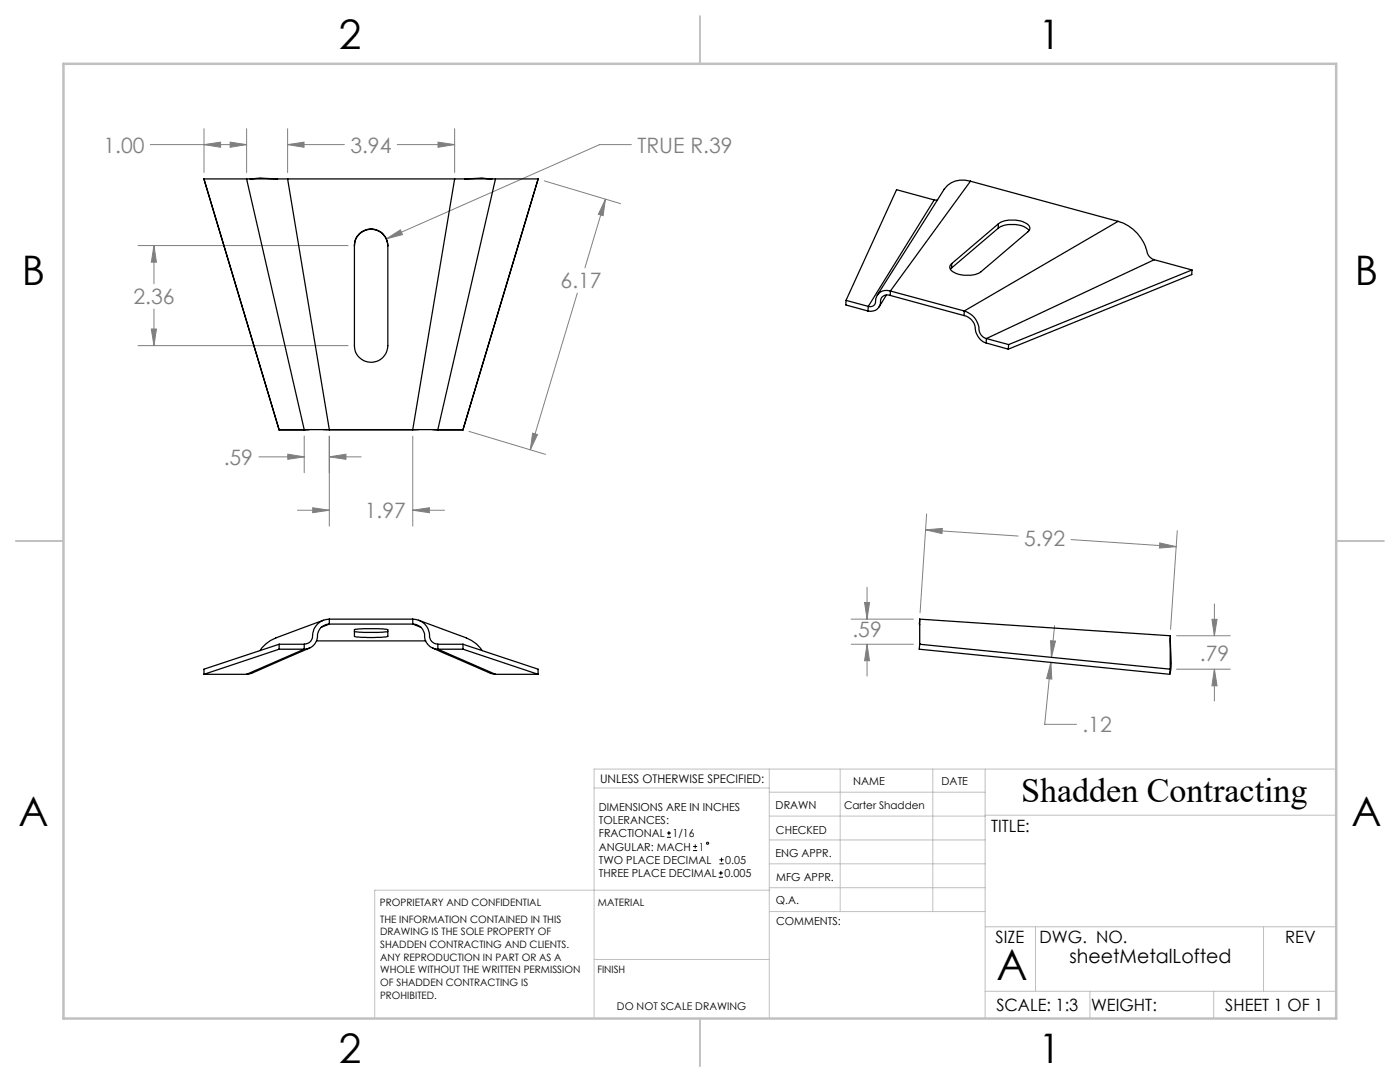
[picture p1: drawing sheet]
<svg xmlns="http://www.w3.org/2000/svg" width="279mm" height="216mm" viewBox="0 0 279 216" stroke-linecap="round" stroke-linejoin="round" font-family="sans-serif">
<g fill="none" stroke="#000" stroke-width=".2">
<path d="M133.1 167.1h.8M133.1 166.2h.8M133.5 165.8v.9M138.3 169.7h.8M138.3 168.9h.8M138.7 168.5v.8M143.4 175h.9M143.4 174.2h.9M143.6 172.4h.8M143.6 171.6h.8M143.9 173.8v.8M144 171.1v.9"/>
<circle cx="141.2" cy="168.3" r=".22"/>
</g>
<g fill="none" stroke="#808080" stroke-width=".2">
<path d="M30 28.9h19.2M40.7 28.9l3.3-.5v1zM40.7 25.7v8.7M45.9 28.4l3.3 .5-3.3 .5zM49.2 25.7v8.7M57.4 28.9l3.3-.5v1zM57.4 25.7v8.7M57.4 28.9h11.3M79.3 28.9h11.4M87.4 28.4l3.3 .5-3.3 .5zM90.7 25.7v8.7M108.6 36.1l15.3 4.5"/>
<path d="M120.8 39.8l-4.1 13.6M120.8 39.8l-.4 3.2-1-.2zM126 28.9h-6.3l-42.6 18.8M27.6 49h41.9M30.7 49v7.6M30.7 49l.5 3.3h-1zM77.1 47.7l2.8-1.8 .4 .9zM115.2 58.5l-9.4 31.2M27.6 69h41.9M30.2 65.7h1l-.5 3.3zM30.7 61.7v7.3M51.7 91.2h9"/>
<path d="M57.4 90.6l3.3 .6-3.3 .5zM60.7 87v7.3M65.7 87v18M65.7 91.2h6.4M65.7 91.2l3.3-.6v1.1zM82.4 87v18M93.6 86.1l15.3 4.6M106.3 86.4l1 .3-1.5 3zM59.4 101.8h6.3M62.4 101.3l3.3 .5-3.3 .5zM82.4 101.8h6.3M82.4 101.8l3.3-.5v1z"/>
<path d="M173 117.2v6.3M184.7 105.7l18.5 1.3M184.7 105.7l3.4-.3-.1 1.1zM184.9 102.6l-1.3 19.7M213.7 107.7l21 1.4M231.5 108.3l3.2 .8-3.3 .3zM234.9 105.9l-1.3 19.7M169.9 128.6h12.4M169.9 123.5h12.4M172.5 120.2h1l-.5 3.3zM173 128.6l.5 3.2h-1zM173 128.6v6.3"/>
<path d="M209.7 127.8l.9 .1-.8 3.3zM209.7 132.2l.2 3.3-1-.1zM209.7 132.2l-1.2 12.3h6.3M210.5 124.8l-.7 6.4M234.8 126.9h10.7M234.8 133.5h10.7M241.9 123.6h1l-.5 3.3zM242.4 133.5l.5 3.3h-1zM242.4 120.5v6.4M242.4 133.5v6.4"/>
</g>
<g fill="none" stroke="#c0c0c0" stroke-width=".2">
<path d="M118.6 157.2h34.9M153.5 153.5v49.7M153.5 158.1h43.1M167.7 153.5v28.4M186.2 153.5v28.4M196.6 153.5v49.7M266.7 153.5h-148.1v49.7M153.5 167.6h43.1M153.5 162.8h43.1M153.5 172.4h43.1M153.5 177.1h43.1M153.6 177.6h-78.8v25.6"/>
<path d="M196.6 162.7h70.1M118.6 191.5h34.9M153.6 181.9h43M196.6 197.8h70.1M196.6 184.9h70.1M206.7 184.9v12.9M217.5 197.8v5.4M242.2 197.8v5.4M252.2 184.9v12.9"/>
</g>
<path d="M139.7 3.2v9.5M3.1 107.9h9.6M266.7 107.9h9.5M139.7 203.2v9.6" fill="none" stroke="#c0c0c0" stroke-width=".25"/>
<path d="M12.7 12.7h254v190.5h-254z" fill="none" stroke="#c0c0c0" stroke-width=".5"/>
<path d="M120.8 39.8l-.4 3.2-1-.2zM106.3 86.4l1 .3-1.5 3zM87.4 28.4l3.3 .5-3.3 .5zM57.4 28.9l3.3-.5v1zM62.4 101.3l3.3 .5-3.3 .5zM82.4 101.8l3.3-.5v1zM77.1 47.7l3.2-.9-.4-.9zM30.7 49l.5 3.3h-1zM30.2 65.7h1l-.5 3.3zM45.9 28.4l3.3 .5-3.3 .5zM40.7 28.9l3.3-.5v1zM65.7 91.2l3.3-.6v1.1zM57.4 90.6l3.3 .6-3.3 .5zM231.5 108.3l3.2 .8-3.3 .3zM184.7 105.7l3.4-.3-.1 1.1zM173 128.6l.5 3.2h-1zM172.5 120.2h1l-.5 3.3zM241.9 123.6h1l-.5 3.3zM242.4 133.5l.5 3.3h-1zM209.7 127.8l.9 .1-.8 3.3zM209.7 132.2l.2 3.3-1-.1z" fill="#808080"/>
<g fill="none" stroke="#000" stroke-width=".25">
<path d="M40.7 35.7l15 50.1M40.7 35.7h8.5M40.7 35.7l15 50M49.2 35.7h8.2M49.2 35.7l11.5 50M51.3 35.6l4.1 .1M51.3 35.6l-1.4 .1M57.4 35.7l8.3 50M57.4 35.7h33.3M90.7 35.7h8.2M90.7 35.7l-8.3 50M92.7 35.7l3.4-.2 2.1 .2"/>
<path d="M98.9 35.7h8.5M98.9 35.7l-11.5 50M107.4 35.7l-15 50.1M107.4 35.7l-15 50M186.4 39.9h.7M186.4 39.9l-13.1 21.2M186.4 39.9l-7.5-2-10.1 22M193.7 36.2a4.5 4.5 0 0 0-5.3 1.6l-13.3 21.1M193.7 36.2l-16 21.9M193.7 36.2l29.4 8M70.7 49.1a3.3 3.3 0 0 1 3.4-3.4 3.3 3.3 0 0 1 3.3 3.4M71.8 46.6a3.4 3.4 0 0 1 3.6-.6 3.4 3.4 0 0 1 2 3v20a3.3 3.3 0 0 1-3.3 3.3 3.3 3.3 0 0 1-3.4-3.3l.1-20.4a2.98 2.98 0 0 1 1-2z"/>
<path d="M168.8 59.9v1l4.4 1.2M168.8 59.9l4.5 1.2M176.9 58.8l-1.5 2.4M177.7 58.9a1.41 1.41 0 0 0-2 1.6 1.92 1.92 0 0 1-2.5 1.6M177.7 58.9l14.7 4.1M177.7 58.1a2.4 2.4 0 0 0-3 2.5l-.5 .5h-.9M177.7 58.1l14.7 4M177.7 58.1v.8M189.9 53.5l-.2 .2M189.9 52.6v.9M199.2 45.5a5.6 5.6 0 0 1 6.1 .4l.1 .1M199.2 45.5l-9.3 8"/>
<path d="M199.2 44.7a5.6 5.6 0 0 1 6.2 .3l.1 .6-.4 .6-9.3 8a5.6 5.6 0 0 1-6.1-.4l-.2-.6 .4-.6M199.2 44.7l-9.3 7.9M199.2 44.7v.8M223.1 44.2a9.2 9.2 0 0 1 6.1 6.7l.7 .7 .5 .2M223.1 44.2l-30.7 17.9M230.4 51.8l-33.6 15.8M230.4 51.8l7.5 2.1M237.9 53.9l-.1 .9-36.6 14.9M237.9 53.9l-36.6 14.9M173.3 61.1l-.1 1M192.4 63a3.1 3.1 0 0 1 2.3 3.2l.2 .4a3.1 3.1 0 0 0 1.9 1.8M192.4 62.1a4.4 4.4 0 0 1 3.1 4.1l.5 .8 .8 .6"/>
<path d="M192.4 62.1v.9M196.8 68.4l4.4 1.3M196.8 67.6l4.5 1.2M196.8 67.6v.8M201.3 68.8l-.1 .9M55.7 85.7v.1M55.7 85.7h5M55.7 85.8h5M60.7 85.7h5M60.7 85.7v.1M61.8 85.7l-1.1 .1M64.6 85.7l1.1 .1"/>
<path d="M65.7 85.7v.1M65.7 85.7h16.7M65.7 85.8h16.7M82.4 85.7h5M82.4 85.7v.1M83.5 85.7l-1.1 .1M86.3 85.7l1.1 .1M87.4 85.7v.1M87.4 85.7h5M87.4 85.8h5M92.4 85.7v.1M40.7 134.5h8.5"/>
<path d="M55.7 129.5h5M55.7 128.6v.9M55.7 128.6h5M55.7 129.5l-15 5M55.7 128.6l-15 4.9v1M60.7 129.5l-11.5 5M60.7 128.6v.9M61.8 129.3l-11.6 5-1 .2M63.2 127.9h21.7M64.6 123.8l-9.5 3.5a6.5 6.5 0 0 0-3.2 2.5M65.7 124.5a2.59 2.59 0 0 0-2.4 2.8 2.62 2.62 0 0 1-2.6 2.2M65.7 123.5a3.4 3.4 0 0 0-3.4 3.8v.1a1.7 1.7 0 0 1-1.6 1.2"/>
<path d="M65.7 124.5l-1.6 .7M65.7 123.5v1M65.7 124.5h16.7M65.7 123.5h16.7M70.7 125.7a26.2 26.2 0 0 1 6.7 0v1.3a22.5 22.5 0 0 1-6.7 0zM70.7 126a26.2 26.2 0 0 0 6.7 0M82.4 124.5a2.65 2.65 0 0 1 2.4 3l.1 .2a2.64 2.64 0 0 0 2.5 1.8M82.4 123.5a3.7 3.7 0 0 1 3.4 3.8l.1 .4 .5 .5 1 .4M82.4 123.5v1M82.4 124.5l1.6 .7M83.5 123.8l9.6 3.5a6.5 6.5 0 0 1 3.1 2.5M86.3 129.3l11.6 5 1 .2"/>
<path d="M87.4 129.5l11.5 5M87.4 128.6v.9M87.4 129.5h5M87.4 128.6h5M92.4 129.5l15 5M92.4 128.6v.9M92.4 128.6l15 4.9v1M98.9 134.5h8.5M183.6 123.5l-.1 5.2M183.6 123.5l49.9 3.4v6.6M183.6 123.5v1.2M233.5 127.3l.3 5.2-.4 2"/>
<path d="M233.5 133.5l-49.9-4.9-.2 .9 50 5M233.5 133.5l-.1 1"/>
</g>
<text font-size="8.5" x="198.9" y="195.5">A</text>
<g font-size="8.1">
<text x="67.6" y="9.7">2</text>
<text x="207.3" y="9.7">1</text>
<text x="4.4" y="57">B</text>
<text x="270.4" y="57">B</text>
<text x="3.7" y="164.9">A</text>
<text x="269.7" y="164.9">A</text>
<text x="67.6" y="212.2">2</text>
<text x="207.3" y="212.2">1</text>
</g>
<text font-size="6.9" x="203.8" y="160.1">Shadden Contracting</text>
<g font-size="4.2" fill="#808080">
<text x="20.6" y="30.5">1.00</text>
<text x="69.9" y="30.5">3.94</text>
<text x="127.2" y="30.5">TRUE R.39</text>
<text x="111.9" y="57.6">6.17</text>
<text x="26.6" y="60.7">2.36</text>
<text x="44.6" y="92.7">.59</text>
<text x="72.8" y="103.4">1.97</text>
<text x="204.4" y="108.9">5.92</text>
<text x="170.1" y="127.1">.59</text>
<text x="239.4" y="131.8">.79</text>
<text x="216" y="146.1">.12</text>
</g>
<text font-size="3.9" x="213.4" y="192.1">sheetMetalLofted</text>
<g font-size="3.4">
<text x="197.8" y="166">TITLE:</text>
<text x="198.7" y="188.1">SIZE</text>
<text x="207.5" y="188.1">DWG. NO.</text>
<text x="256.5" y="188.2">REV</text>
<text x="198.8" y="201.7">SCALE: 1:3</text>
<text x="217.7" y="201.8">WEIGHT:</text>
<text x="244.5" y="201.7">SHEET 1 OF 1</text>
</g>
<text font-size="2.4" x="119.8" y="156.2">UNLESS OTHERWISE SPECIFIED:</text>
<g font-size="2.2">
<text x="119.5" y="161.8">DIMENSIONS ARE IN INCHES</text>
<text x="154.8" y="161.4">DRAWN</text>
<text x="170.2" y="156.7">NAME</text>
<text x="187.9" y="156.7">DATE</text>
<text x="119.5" y="164.4">TOLERANCES:</text>
<text x="119.5" y="167.1">FRACTIONAL</text>
<text x="134.2" y="167.1">1/16</text>
<text x="154.9" y="166.3">CHECKED</text>
<text x="119.5" y="172.4">TWO PLACE DECIMAL</text>
<text x="119.5" y="169.7">ANGULAR: MACH</text>
<text x="139.5" y="169.7">1</text>
<text x="144.7" y="172.4">0.05</text>
<text x="154.8" y="171">ENG APPR.</text>
<text x="119.5" y="175">THREE PLACE DECIMAL</text>
<text x="144.6" y="175">0.005</text>
<text x="154.9" y="175.7">MFG APPR.</text>
<text x="154.9" y="180.4">Q.A.</text>
<text x="154.9" y="184.6">COMMENTS:</text>
</g>
<g font-size="2.1">
<text x="168.5" y="161.5">Carter Shadden</text>
<text x="123.1" y="201.6">DO NOT SCALE DRAWING</text>
</g>
<g font-size="2">
<text x="75.8" y="180.7">PROPRIETARY AND CONFIDENTIAL</text>
<text x="75.9" y="184.1">THE INFORMATION CONTAINED IN THIS</text>
<text x="119.3" y="180.7">MATERIAL</text>
<text x="75.9" y="186.7">DRAWING IS THE SOLE PROPERTY OF</text>
<text x="75.9" y="189.2">SHADDEN CONTRACTING AND CLIENTS.</text>
<text x="75.9" y="191.7">ANY REPRODUCTION IN PART OR AS A</text>
<text x="75.9" y="194.2">WHOLE WITHOUT THE WRITTEN PERMISSION</text>
<text x="75.9" y="196.8">OF SHADDEN CONTRACTING IS</text>
<text x="119.2" y="194.2">FINISH</text>
<text x="75.9" y="199.3">PROHIBITED.</text>
</g>
</svg>
